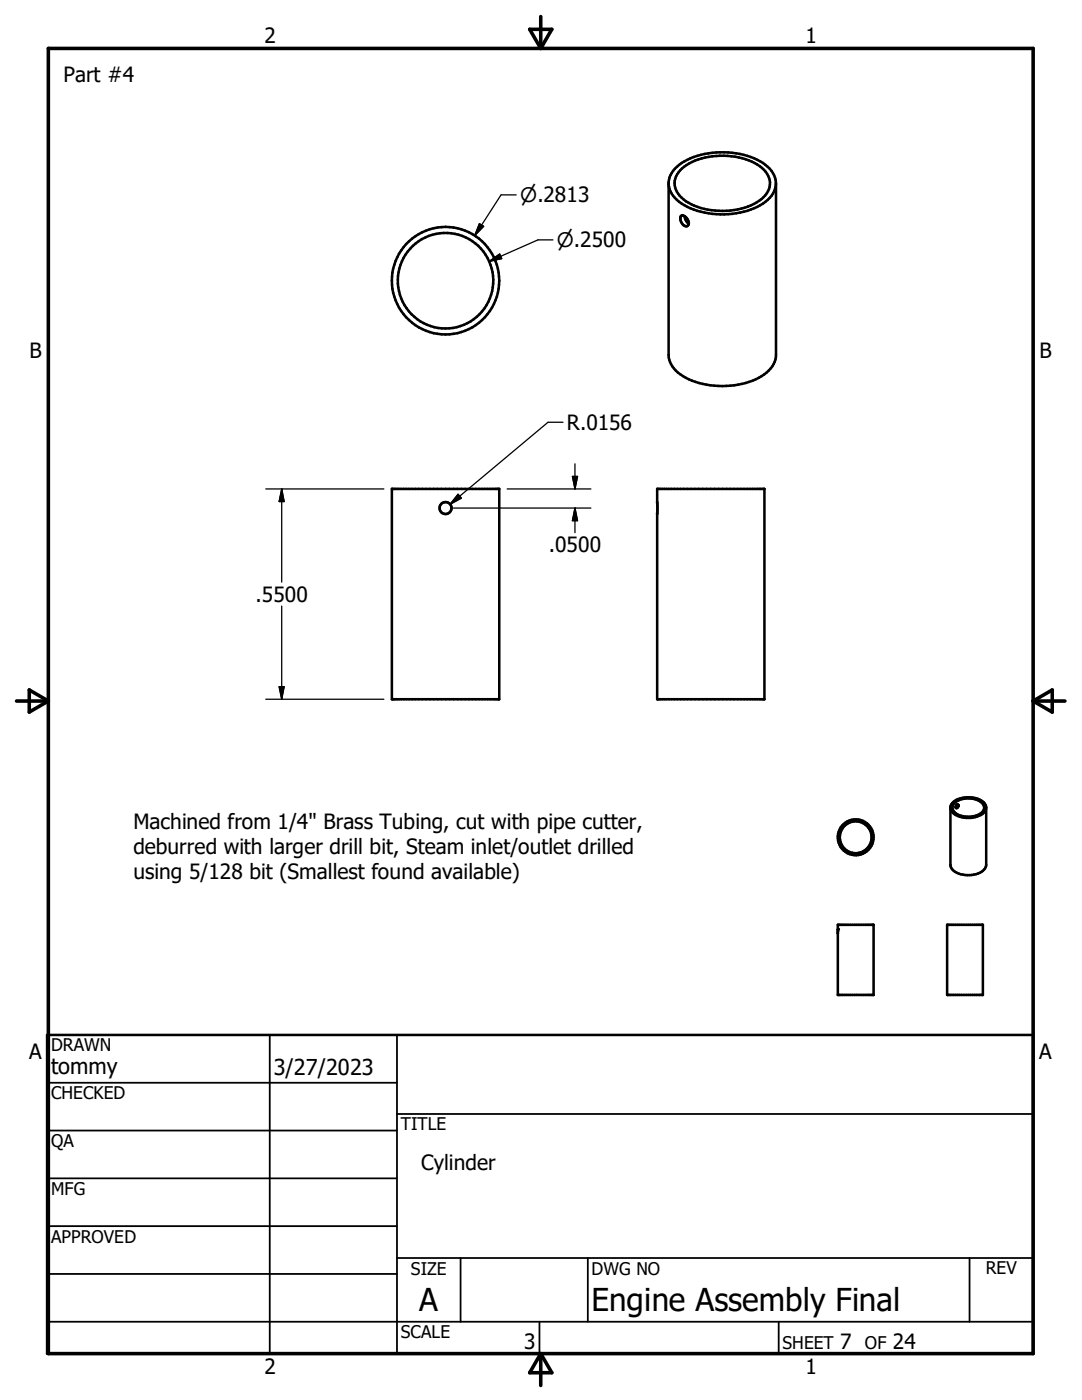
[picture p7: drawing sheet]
<svg xmlns="http://www.w3.org/2000/svg" width="216mm" height="279mm" viewBox="0 0 216 279" stroke-linecap="round" stroke-linejoin="round" font-family="sans-serif">
<g fill="none" stroke="#000" stroke-width=".51">
<path d="M135.7 34a12.1 12.1 0 0 1 9.5-2.9 10.1 10.1 0 0 1 7.9 3.6 3.7 3.7 0 0 1-1.2 5 14.1 14.1 0 0 1-15.5 .1 3.7 3.7 0 0 1-.7-5.8zM154.8 36.6v34.2a5.9 5.9 0 0 1-4 4.9 16.8 16.8 0 0 1-14.5-.6 5.2 5.2 0 0 1-2.9-4.3v-34.5a5.7 5.7 0 0 1 3.7-4.4 16.7 16.7 0 0 1 15.2 .6 4.6 4.6 0 0 1 2.3 5.2 7.8 7.8 0 0 1-5.5 4.4 16.1 16.1 0 0 1-13.6-1.8 5 5 0 0 1-2.1-3.5M135.9 43.1a1.27 1.27 0 0 1 1.5 1.2 .64 .64 0 0 1-.3 .9 .64 .64 0 0 1-.9-.4 1.57 1.57 0 0 1-.3-1.7zM136.6 43.1a1.91 1.91 0 0 0 .8 1.5M78.2 97.6h21.4v41.9h-21.4zM131.1 97.6h21.4v41.9h-21.4zM190 160.3a4.9 4.9 0 0 1 6.5 .1l.3 .8v11.4a2.73 2.73 0 0 1-2.9 2 4.1 4.1 0 0 1-4.1-1.5l-.2-12.1zM190.4 160.3a4.4 4.4 0 0 1 5.8 .3 1.46 1.46 0 0 1-1.1 2 4.3 4.3 0 0 1-4.9-.9l-.1-.7zM190.9 160.6a.21 .21 0 0 1 .3 0 .21 .21 0 0 1 0 .3l-.2 .3-.2 .1-.1-.4zM191 160.6l-.3 .5M196.8 161.2a2.61 2.61 0 0 1-2.6 2 3.9 3.9 0 0 1-4.5-1.7l-.1-.2M167.2 184.6h7.1v14h-7.1z"/>
<path d="M189 184.6h7.1v14h-7.1zM9.4 206.5h196.8v63.6h-196.8z"/>
<circle cx="88.9" cy="56" r="9.5"/>
<circle cx="88.9" cy="56" r="10.7"/>
<circle cx="88.9" cy="101.4" r="1.2"/>
<circle cx="170.7" cy="167.1" r="3.6"/>
<circle cx="170.8" cy="167.1" r="3.2"/>
</g>
<circle cx="167.2" cy="185.5" r=".25" fill="#000"/>
<path d="M9.6 9.7h196.6v260.4h-196.6zM105.7 5.8h4.4l-2.2 3.9zM107.9 3.3v6.4M3.3 139.9h6.3M5.8 137.7l3.8 2.2-3.8 2.2zM206.2 139.9h6.3M206.2 139.9l3.8-2.2v4.4zM107.9 270.1v6.4M107.9 270.1l2.2 3.9h-4.4z" fill="none" stroke="#000" stroke-width=".71"/>
<g fill="none" stroke="#000" stroke-width=".36">
<path d="M9.4 216.1h69.8M53.8 206.5v63.6M79.2 206.5v63.6M9.4 225.6h69.8M9.4 235.2h69.8M79.2 222.3h127M9.4 244.7h69.8M9.4 254.2h69.8M79.2 251.1h127M91.9 251.1v12.7M117.3 251.1v12.7M193.5 251.1v12.7"/>
<path d="M9.4 263.8h196.8M107.6 263.8v6.3M155.4 263.8v6.3"/>
</g>
<g fill="none" stroke="#000" stroke-width=".25">
<path d="M103 38.9h-3l-5.3 8.1M95.7 44.6l.8 .6-1.8 1.8zM97.6 52.2l2.1-1.5 .4 .9zM110.3 47.9h-3l-9.7 4.3M53 97.6h23.6M56.2 97.6v18.6M56.2 97.6l.5 2.5h-1zM91.4 98.6l.7 .8-2.3 1.2zM101.2 97.6h16.7M112.3 84.3h-3l-19.5 16.3M114.2 95.1h1l-.5 2.5zM114.7 92.6v5"/>
<path d="M90.5 101.4h27.4M114.7 101.4v4.9M114.7 101.4l.5 2.5h-1zM53 139.5h23.6M55.7 137.1h1l-.5 2.4zM56.2 121v18.5"/>
</g>
<path d="M95.7 44.6l.8 .6-1.8 1.8zM97.6 52.2l2.1-1.5 .4 .9zM91.4 98.6l.7 .8-2.3 1.2zM114.2 95.1h1l-.5 2.5zM56.2 97.6l.5 2.5h-1zM114.7 101.4l.5 2.5h-1zM55.7 137.1h1l-.5 2.4z" fill="#000" stroke="#000" stroke-width=".25"/>
<g font-size="6.3">
<text x="83.7" y="261.6">A</text>
<text x="118" y="261.7">Engine Assembly Final</text>
</g>
<g font-size="4.4">
<text x="10.2" y="214.4">tommy</text>
<text x="54.6" y="214.6">3/27/2023</text>
</g>
<g font-size="4.2">
<text x="52.8" y="8.7">2</text>
<text x="160.7" y="8.7">1</text>
<text x="12.7" y="16.3">Part #4</text>
<text x="5.9" y="71.5">B</text>
<text x="207.4" y="71.5">B</text>
<text x="113.1" y="85.8">R.0156</text>
<text x="109.5" y="110.2">.0500</text>
<text x="51" y="120.1">.5500</text>
<text x="26.6" y="165.4">Machined from 1/4&quot; Brass Tubing, cut with pipe cutter,</text>
<text x="26.6" y="170.4">deburred with larger drill bit, Steam inlet/outlet drilled</text>
<text x="26.6" y="175.4">using 5/128 bit (Smallest found available)</text>
<text x="5.8" y="211.4">A</text>
<text x="207.4" y="211.4">A</text>
<text x="84" y="233.6">Cylinder</text>
<text x="104.6" y="269.3">3</text>
<text x="167.7" y="269.3">7</text>
<text x="178.2" y="269.3">24</text>
<text x="52.8" y="274.2">2</text>
<text x="160.7" y="274.2">1</text>
</g>
<g font-size="4">
<text x="103.8" y="40.4">n.2813</text>
<text x="111.1" y="49.4">n.2500</text>
</g>
<g font-size="3.5">
<text x="10.2" y="209.8">DRAWN</text>
<text x="10.2" y="219.4">CHECKED</text>
<text x="80" y="225.6">TITLE</text>
<text x="10.2" y="229">QA</text>
<text x="10.2" y="238.5">MFG</text>
<text x="10.2" y="248.1">APPROVED</text>
<text x="82" y="254.4">SIZE</text>
<text x="118" y="254.4">DWG NO</text>
<text x="196.7" y="254.3">REV</text>
<text x="80" y="267.1">SCALE</text>
<text x="156.1" y="269.3">SHEET</text>
<text x="172.6" y="269.3">OF</text>
</g>
</svg>
